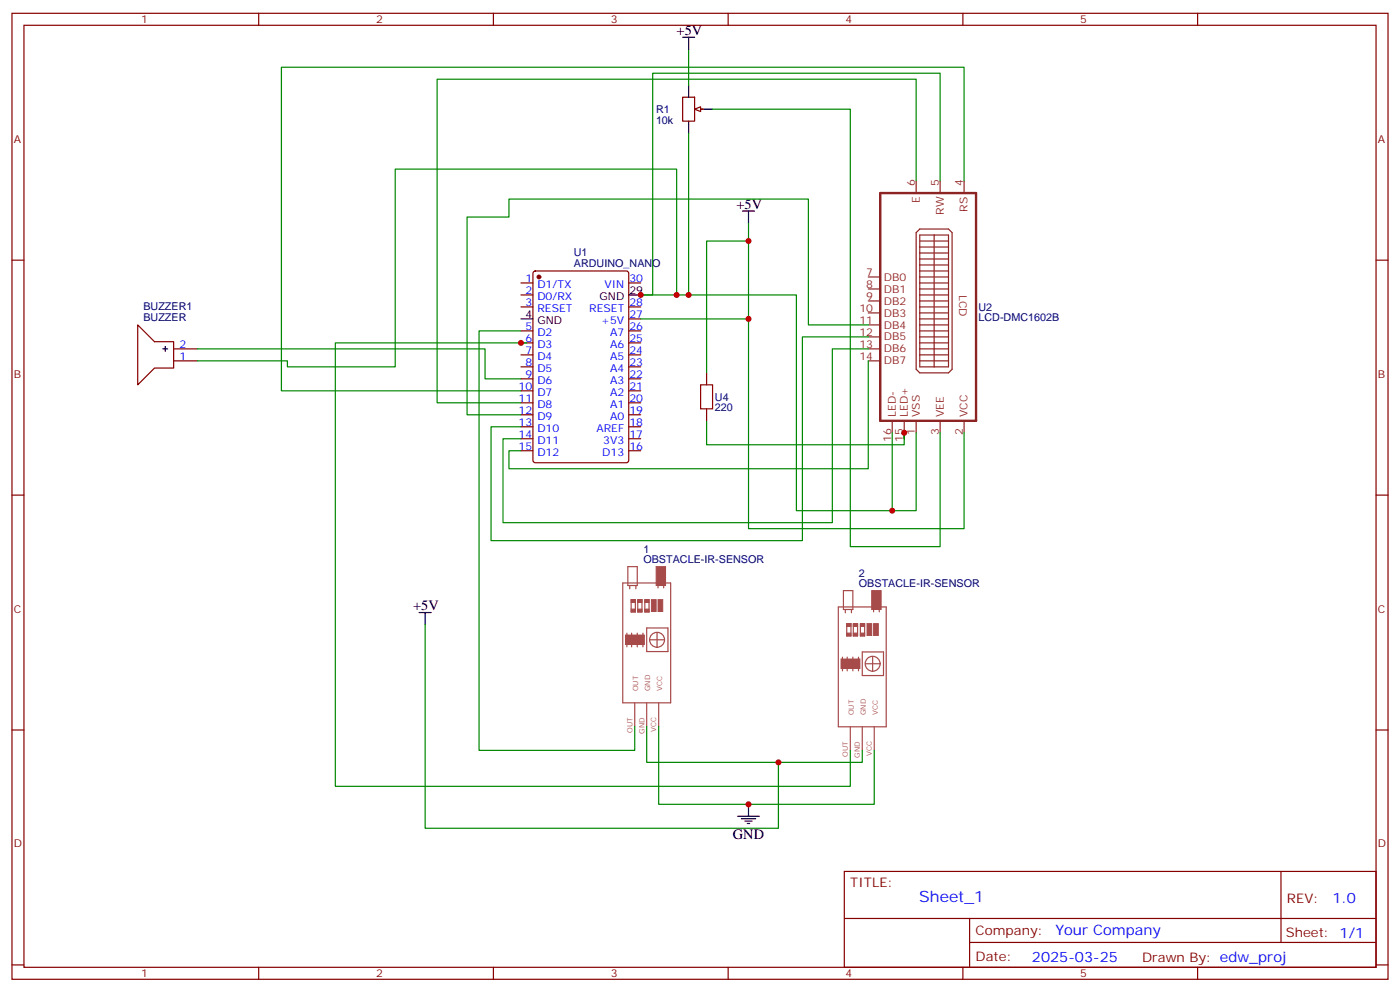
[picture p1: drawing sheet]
<svg xmlns="http://www.w3.org/2000/svg" width="412mm" height="292mm" viewBox="0 0 412 292" stroke-linecap="round" stroke-linejoin="round" font-family="sans-serif">
<g fill="none" stroke="#870000" stroke-width=".35">
<path d="M3.5 3.9h405.4v284.4h-405.4zM7.1 7.4h398.2v277.3h-398.2zM76.2 3.9v3.5M145.3 3.9v3.5M214.5 3.9v3.5M283.6 3.9v3.5M352.8 3.9v3.5M201.1 28.6h3.5v7.1h-3.5zM205.3 32.1h1.8M3.5 76.6h3.6M405.3 76.6h3.6M3.5 145.7h3.6"/>
<path d="M405.3 145.7h3.6M3.5 214.9h3.6M405.3 214.9h3.6M248.7 256.5h156.6v28.2h-156.6zM377.3 256.5v20.9M248.7 270.4h156.5M285.6 277.4h119.6M285.6 270.4v14.1M3.5 284h3.6M76.2 284.7v3.6M145.3 284.7v3.6M214.5 284.7v3.6"/>
<path d="M283.6 284.7v3.6M352.8 284.7v3.6M405.3 284h3.6"/>
</g>
<path d="M259.3 56.8h28.2v67.1h-28.2z" fill="none" stroke="#8c2424" stroke-width=".71"/>
<g fill="none" stroke="#8c2424" stroke-width=".35">
<path d="M269.9 53.3v3.5M276.9 53.3v3.5M284 53.3v3.5M270.9 67.4h8.5l1.1 1.1v40.2l-1.1 1h-8.5l-1-1v-40.2zM270.9 69.2h8.5v38.8h-8.5zM270.9 74.5h8.5M270.9 76.2h8.5M270.9 78h8.5M270.9 79.8h8.5M270.9 72.7h8.5M270.9 70.9h8.5M275.2 69.2v38.8"/>
<path d="M255.8 81.5h3.5M255.8 85.1h3.5M255.8 88.6h3.5M255.8 92.1h3.5M255.8 95.6h3.5M255.8 99.2h3.5M270.9 81.5h8.5M270.9 83.3h8.5M270.9 85.1h8.5M270.9 86.8h8.5M270.9 88.6h8.5M270.9 90.3h8.5"/>
<path d="M270.9 92.1h8.5M270.9 93.9h8.5M270.9 95.6h8.5M270.9 97.4h8.5M270.9 99.2h8.5M255.8 102.7h3.5M255.8 106.2h3.5M270.9 100.9h8.5M270.9 102.7h8.5M270.9 104.5h8.5M270.9 106.2h8.5M262.8 123.9v3.5"/>
<path d="M266.3 123.9v3.5M269.9 123.9v3.5M276.9 123.9v3.5M284 123.9v3.5"/>
</g>
<g fill="none" stroke="#a64a4a" stroke-width=".35">
<path d="M183.4 171.6h14.2v35.3h-14.2zM184.9 166.8h2.8v5.5h-2.8zM185.5 172.5v.8M185.9 176.5h1.3v3.6h-1.3v-3.4M187.3 172.3v1M187.9 176.5h1.2v3.6h-1.2v-3.4M189.9 176.5h1.3v3.6h-1.3v-3.4M193.8 172.3v.7M195.5 172.3v.7M246.9 178.7h14.2v35.2h-14.2zM248.4 173.8h2.8v5.6h-2.8zM249 179.5v.9"/>
<path d="M250.8 179.4v1M257.3 179.4v.7M259 179.4v.7M184.7 186.4v4M186.1 186.4v4M187.7 186.4v4M189.4 186.4v4M190.5 184.8h6.3v7h-6.3zM191.5 188.3h4.1M193.6 186.2l-.2 4.3M248.2 193.4v4.1M249.4 183.6h1.3v3.6h-1.3v-3.5"/>
<path d="M249.6 193.4v4.1M251.2 193.4v4.1M251.4 183.6h1.2v3.6h-1.2v-3.5M252.9 193.4v4.1M253.4 183.6h1.3v3.6h-1.3v-3.5M254 191.9h6.3v6.9h-6.3zM255 195.4h4.1M257.1 193.3l-.2 4.3M187 206.9v6.9M190.5 206.9v6.9M194 206.9v6.9M250.5 213.9v7"/>
<path d="M254 213.9v7M257.5 213.9v7"/>
<circle cx="193.6" cy="188.3" r="2.2"/>
<circle cx="257.1" cy="195.4" r="2.2"/>
</g>
<g fill="#a64a4a" stroke="#a64a4a" stroke-width=".29">
<path d="M193.3 166.8h2.8v5.5h-2.8z"/>
<path d="M184.2 186.9h5.6v2.8h-5.6z"/>
<path d="M185.9 176.5h1.3v.8h-1.3z"/>
<path d="M185.9 179.3h1.3v.8h-1.3z"/>
<path d="M187.9 176.5h1.2v.8h-1.2z"/>
<path d="M187.9 179.3h1.2v.8h-1.2z"/>
<path d="M189.9 176.5h1.3v.8h-1.3z"/>
<path d="M189.9 179.3h1.3v.8h-1.3z"/>
<path d="M191.9 176.5h1.4v3.5h-1.4z"/>
<path d="M193.8 176.5h1.4v3.5h-1.4z"/>
<path d="M256.8 173.8h2.8v5.6h-2.8z"/>
<path d="M247.7 194h5.6v2.8h-5.6z"/>
<path d="M249.4 183.6h1.3v.8h-1.3z"/>
<path d="M249.4 186.3h1.3v.9h-1.3z"/>
<path d="M251.4 183.6h1.2v.8h-1.2z"/>
<path d="M251.4 186.3h1.2v.9h-1.2z"/>
<path d="M253.4 183.6h1.3v.8h-1.3z"/>
<path d="M253.4 186.3h1.3v.9h-1.3z"/>
<path d="M255.4 183.6h1.4v3.4h-1.4z"/>
<path d="M257.3 183.6h1.4v3.4h-1.4z"/>
</g>
<path d="M202.8 25.1v3.5M202.8 35.7v3.5M206.4 32.1h3.5" fill="none" stroke="#000" stroke-width=".35"/>
<path d="M204.6 32.1l1.8-.7v1.4z" fill="#f0f0f0" stroke="#870000" stroke-width=".35"/>
<g fill="none" stroke="#870000" stroke-width=".35">
<path d="M157.2 80l.5-.2h26.8l.7 .4v55.3l-.5 .7h-27l-.7-.5v-55.2zM40.6 95.6l4.9 5h5.7v7.7h-5.7l-4.9 5zM153.5 83.3h3.5M153.5 86.8h3.5M153.5 90.3h3.5M153.5 97.4h3.5M185.2 83.3h3.5M185.2 90.3h3.5M185.2 97.4h3.5M185.2 93.9h3.5M51.2 106.2h7M51.2 102.7h7"/>
<path d="M153.5 100.9h3.5M153.5 104.5h3.5M153.5 108h3.5M153.5 111.5h3.5M153.5 115h3.5M153.5 118.6h3.5M185.2 100.9h3.5M185.2 104.5h3.5M185.2 108h3.5M185.2 111.5h3.5M185.2 115h3.5M185.2 118.6h3.5"/>
<path d="M208.1 109.7v3.6M153.5 122.1h3.5M153.5 125.6h3.5M153.5 129.2h3.5M153.5 132.7h3.5M185.2 122.1h3.5M185.2 125.6h3.5M185.2 129.2h3.5M185.2 132.7h3.5M208.1 120.3v3.6"/>
</g>
<circle cx="158.7" cy="81.5" r=".53" fill="#870000" stroke="#870000" stroke-width=".35"/>
<g fill="none" stroke="#000" stroke-width=".35">
<path d="M201.1 11h3.5M202.8 11v3.5M218.7 62.1h3.5M220.5 62.1v3.6M153.5 93.9h3.5M185.2 86.8h3.5M48 102.7h1.4M48.7 102v1.4M123.5 180.3h3.5M125.2 180.3v3.5M220.5 236.7v3.6M217.3 240.3h6.4"/>
<path d="M218.4 241h4.2M219.4 241.7h2.1M220.1 242.4h.7"/>
</g>
<g fill="none" stroke="#008700" stroke-width=".35">
<path d="M202.8 14.5v10.6M202.8 39.2v47.6M209.9 32.1h40.6v128.8h26.4v-33.5M269.9 53.3v-30h-141.1v95.3h24.7M276.9 53.3v-31.7h-84.6v65.2h-3.6h45.9v63.5h35.3v-22.9M284 53.3v-33.5h-201.1v95.2h70.6M220.5 65.7v89.9h63.5v-28.2M220.5 70.9h-12.4v38.8M153.5 97.4h-12.4v123.5h45.9v-7.1M188.7 93.9h31.8M199.3 86.8v-37h-82.9v58.2h-31.7v-1.8h-26.5M255.8 95.6h-17.7v-37h-88.2v5.3h-12.3v58.2h15.9"/>
<path d="M255.8 99.2h-19.4v59.9h-91.8v-33.5h8.9M58.2 102.7h84.7v8.8h10.6M155.2 100.9h-56.4v130.6h151.7v-10.6M255.8 102.7h-10.6v51.1h-97v-24.6h5.3M255.8 106.2v31.8h-105.9v-5.3h3.6M208.1 123.9v7h58.2v-3.5v1.8M262.8 127.4v22.9M125.2 183.8v60h104.1v-19.4M190.5 213.8v10.6h63.5v-3.5M194 213.8v22.9h63.5v-15.8"/>
</g>
<path d="M206.4 113.3h3.5v7h-3.5z" fill="none" stroke="#a10000" stroke-width=".35"/>
<g fill="#c00">
<circle cx="220.5" cy="93.9" r=".88"/>
<circle cx="188.7" cy="86.8" r=".88"/>
<circle cx="262.8" cy="150.3" r=".88"/>
<circle cx="266.3" cy="127.4" r=".88"/>
<circle cx="220.5" cy="70.9" r=".88"/>
<circle cx="202.8" cy="86.8" r=".88"/>
<circle cx="199.3" cy="86.8" r=".88"/>
<circle cx="229.3" cy="224.4" r=".88"/>
<circle cx="220.5" cy="236.7" r=".88"/>
<circle cx="153.5" cy="100.9" r=".88"/>
</g>
<text font-size="4.6" fill="#00f" x="270.8" y="265.5">Sheet_1</text>
<g font-size="4.2">
<text x="199.3" y="10.3">+5V</text>
<text x="217" y="61.4">+5V</text>
<text x="121.7" y="179.6">+5V</text>
<text x="215.9" y="247.1">GND</text>
</g>
<g font-size="4.2" fill="#00f">
<text x="392.5" y="265.8">1.0</text>
<text x="310.9" y="275.3">Your Company</text>
<text x="304" y="283.1">2025-03-25</text>
</g>
<g font-size="3.9" fill="#800">
<text x="250.5" y="261.1">TITLE:</text>
<text x="379.1" y="265.8">REV:</text>
<text x="287.4" y="275.3">Company:</text>
<text x="378.7" y="275.9">Sheet: 1/1</text>
<text x="287.4" y="283">Date:</text>
<text x="336.4" y="283.1">Drawn By: edw_proj</text>
</g>
<g font-size="3.2" fill="#800">
<text x="41.6" y="6.9">1</text>
<text x="110.8" y="6.9">2</text>
<text x="179.9" y="6.9">3</text>
<text x="249.1" y="6.9">4</text>
<text x="318.2" y="6.9">5</text>
<text x="4.1" y="42">A</text>
<text x="405.9" y="42">A</text>
<text x="4.1" y="111.2">B</text>
<text x="405.9" y="111.2">B</text>
<text x="4.1" y="180.3">C</text>
<text x="405.9" y="180.3">C</text>
<text x="4.1" y="249.4">D</text>
<text x="405.9" y="249.4">D</text>
<text x="41.6" y="287.7">1</text>
<text x="110.8" y="287.7">2</text>
<text x="179.9" y="287.7">3</text>
<text x="249.1" y="287.7">4</text>
<text x="318.2" y="287.7">5</text>
</g>
<g font-size="3.2" fill="#000080">
<text x="193.2" y="33.4">R1</text>
<text x="193.2" y="36.4">10k</text>
<text x="169" y="75.3">U1</text>
<text x="169" y="78.5">ARDUINO_NANO</text>
<text x="42.2" y="94.6">BUZZER</text>
<text x="42.2" y="91.4">BUZZER1</text>
<text x="288.2" y="94.6">LCD-DMC1602B</text>
<text x="288.2" y="91.6">U2</text>
<text x="210.6" y="118.1">U4</text>
<text x="210.6" y="121.1">220</text>
<text x="189.5" y="165.7">OBSTACLE-IR-SENSOR</text>
<text x="189.5" y="162.7">1</text>
<text x="253" y="172.8">OBSTACLE-IR-SENSOR</text>
<text x="253" y="169.8">2</text>
</g>
<g font-size="3.2" fill="#8d2323">
<text x="269.5" y="54.7" transform="rotate(-90 269.5 54.7)">6</text>
<text x="270.9" y="59.9" transform="rotate(-90 270.9 59.9)">E</text>
<text x="276.6" y="54.7" transform="rotate(-90 276.6 54.7)">5</text>
<text x="283.6" y="54.7" transform="rotate(-90 283.6 54.7)">4</text>
<text x="278" y="63.2" transform="rotate(-90 278 63.2)">RW</text>
<text x="285" y="62.3" transform="rotate(-90 285 62.3)">RS</text>
<text x="255.2" y="81.2">7</text>
<text x="260.3" y="82.6">DB0</text>
<text x="255.2" y="84.7">8</text>
<text x="255.2" y="88.2">9</text>
<text x="260.3" y="86.1">DB1</text>
<text x="260.3" y="89.6">DB2</text>
<text x="282.6" y="86.8" transform="rotate(90 282.6 86.8)">LCD</text>
<text x="253.1" y="91.8">10</text>
<text x="253.1" y="95.3">11</text>
<text x="260.3" y="93.2">DB3</text>
<text x="253.1" y="98.8">12</text>
<text x="260.3" y="96.7">DB4</text>
<text x="260.3" y="100.2">DB5</text>
<text x="253.1" y="102.3">13</text>
<text x="253.1" y="105.9">14</text>
<text x="260.3" y="103.8">DB6</text>
<text x="260.3" y="107.3">DB7</text>
<text x="263.9" y="122.8" transform="rotate(-90 263.9 122.8)">LED-</text>
<text x="267.4" y="122.8" transform="rotate(-90 267.4 122.8)">LED+</text>
<text x="270.9" y="122.8" transform="rotate(-90 270.9 122.8)">VSS</text>
<text x="278" y="122.8" transform="rotate(-90 278 122.8)">VEE</text>
<text x="285" y="122.8" transform="rotate(-90 285 122.8)">VCC</text>
<text x="262.5" y="130" transform="rotate(-90 262.5 130)">16</text>
<text x="266" y="130" transform="rotate(-90 266 130)">15</text>
<text x="269.5" y="128" transform="rotate(-90 269.5 128)">1</text>
<text x="276.6" y="128" transform="rotate(-90 276.6 128)">3</text>
<text x="283.6" y="128" transform="rotate(-90 283.6 128)">2</text>
</g>
<g font-size="3.2" fill="#00f">
<text x="154.8" y="82.9">1</text>
<text x="185.4" y="82.9">30</text>
<text x="154.8" y="86.5">2</text>
<text x="154.8" y="90">3</text>
<text x="158.3" y="84.7">D1/TX</text>
<text x="158.3" y="88.2">D0/RX</text>
<text x="178" y="84.7">VIN</text>
<text x="185.4" y="90">28</text>
<text x="158.3" y="91.8">RESET</text>
<text x="173.6" y="91.8">RESET</text>
<text x="177.1" y="95.3">+5V</text>
<text x="185.4" y="93.5">27</text>
<text x="154.8" y="97">5</text>
<text x="154.8" y="100.6">6</text>
<text x="158.3" y="98.8">D2</text>
<text x="179.7" y="98.8">A7</text>
<text x="185.4" y="100.6">25</text>
<text x="185.4" y="97">26</text>
<text x="52.9" y="105.9">1</text>
<text x="52.9" y="102.3">2</text>
<text x="154.8" y="104.1">7</text>
<text x="154.8" y="107.6">8</text>
<text x="158.3" y="102.3">D3</text>
<text x="158.3" y="105.9">D4</text>
<text x="179.7" y="105.9">A5</text>
<text x="179.7" y="102.3">A6</text>
<text x="185.4" y="107.6">23</text>
<text x="185.4" y="104.1">24</text>
<text x="154.8" y="111.2">9</text>
<text x="158.3" y="109.4">D5</text>
<text x="158.3" y="112.9">D6</text>
<text x="179.7" y="112.9">A3</text>
<text x="179.7" y="109.4">A4</text>
<text x="185.4" y="111.2">22</text>
<text x="152.8" y="114.7">10</text>
<text x="152.8" y="118.2">11</text>
<text x="158.3" y="116.5">D7</text>
<text x="158.3" y="120">D8</text>
<text x="179.7" y="120">A1</text>
<text x="179.7" y="116.5">A2</text>
<text x="185.4" y="118.2">20</text>
<text x="185.4" y="114.7">21</text>
<text x="152.8" y="121.7">12</text>
<text x="152.8" y="125.3">13</text>
<text x="158.3" y="123.5">D9</text>
<text x="179.7" y="123.5">A0</text>
<text x="185.4" y="125.3">18</text>
<text x="185.4" y="121.7">19</text>
<text x="152.8" y="128.8">14</text>
<text x="158.3" y="127">D10</text>
<text x="158.3" y="130.6">D11</text>
<text x="175.7" y="127">AREF</text>
<text x="177.7" y="130.6">3V3</text>
<text x="185.4" y="128.8">17</text>
<text x="152.8" y="132.3">15</text>
<text x="158.3" y="134.1">D12</text>
<text x="177.4" y="134.1">D13</text>
<text x="185.4" y="132.3">16</text>
</g>
<g font-size="3.2">
<text x="176.6" y="88.2">GND</text>
<text x="185.4" y="86.5">29</text>
<text x="154.8" y="93.5">4</text>
<text x="158.3" y="95.3">GND</text>
</g>
<g font-size="2.1" fill="#a54b4b">
<text x="188" y="203.5" transform="rotate(-90 188 203.5)">OUT</text>
<text x="191.5" y="203.5" transform="rotate(-90 191.5 203.5)">GND</text>
<text x="195.1" y="203.5" transform="rotate(-90 195.1 203.5)">VCC</text>
<text x="186.3" y="215.7" transform="rotate(-90 186.3 215.7)">OUT</text>
<text x="193.3" y="215.6" transform="rotate(-90 193.3 215.6)">VCC</text>
<text x="251.5" y="210.6" transform="rotate(-90 251.5 210.6)">OUT</text>
<text x="255" y="210.6" transform="rotate(-90 255 210.6)">GND</text>
<text x="258.6" y="210.6" transform="rotate(-90 258.6 210.6)">VCC</text>
<text x="189.8" y="216" transform="rotate(-90 189.8 216)">GND</text>
<text x="249.8" y="222.7" transform="rotate(-90 249.8 222.7)">OUT</text>
<text x="253.3" y="223.1" transform="rotate(-90 253.3 223.1)">GND</text>
<text x="256.8" y="222.6" transform="rotate(-90 256.8 222.6)">VCC</text>
</g>
</svg>
